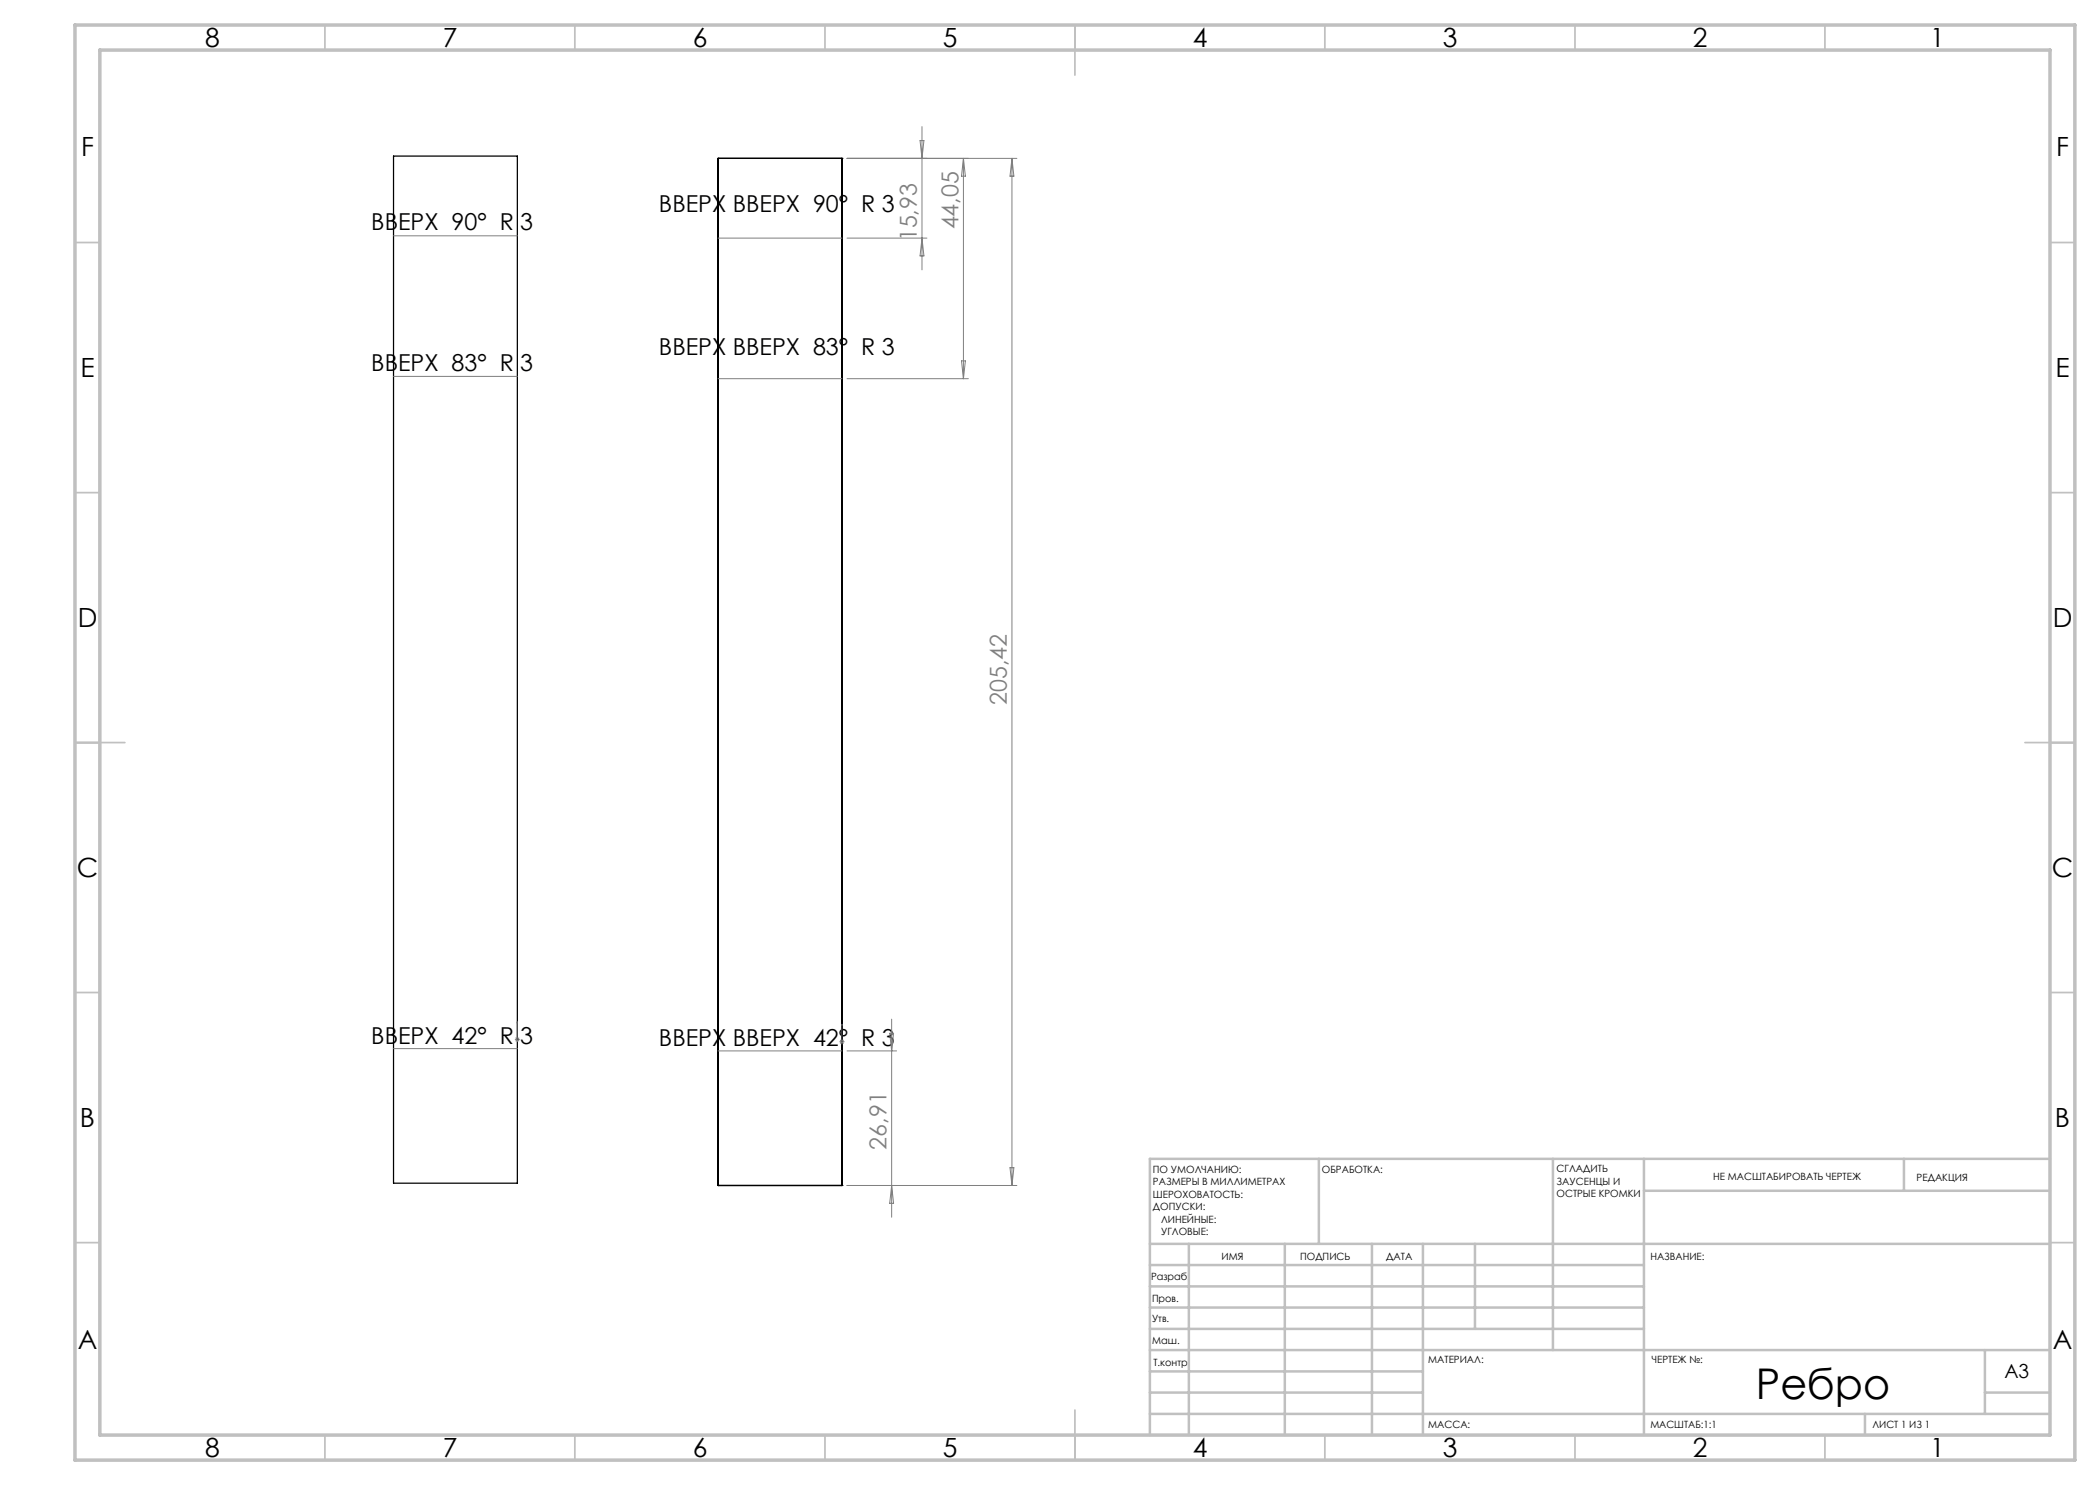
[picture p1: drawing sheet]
<svg xmlns="http://www.w3.org/2000/svg" width="420mm" height="297mm" viewBox="0 0 420 297" stroke-linecap="round" stroke-linejoin="round" font-family="sans-serif">
<path d="M78.7 31.2h24.8v205.4h-24.8zM143.6 31.7h.1M143.6 31.7v205.4M143.6 31.7h24.8M168.4 31.7h.1M168.4 31.7v205.4M143.6 237.1h.1M143.6 237.1h24.8M168.4 237.1h.1" fill="none" stroke="#000" stroke-width=".25"/>
<path d="M103.5 204.3v.4v-.4M103.5 207.8v.2zM103.5 207.9h.1M103.5 204.3v3.6M168.4 204.8v.3v-.3M168.4 208.3v.2zM168.4 208.3h.1M168.4 204.8v3.5" fill="none" stroke="#00f" stroke-width=".2"/>
<g fill="none" stroke="#808080" stroke-width=".2">
<path d="M169.4 31.7h34M184 28.1h.8l-.4 3.6zM184.4 25.3v28.7M192.7 31.7v44M192.7 31.7l.4 3.5h-.8zM202.4 31.7l.4 3.5h-.8zM202.4 31.7v205.4M78.7 47.2h24.8M143.6 47.6h24.8M169.4 47.6h16M184.4 47.6l.4 3.6h-.8zM78.7 75.3h24.8"/>
<path d="M143.6 75.7h24.8M169.4 75.7h24.3M192.3 72.2h.8l-.4 3.5zM78.7 209.7h24.8M103 207.9h1M103.1 207.5l.7 .7M103.5 207.4v1M103.8 207.5l-.7 .7M143.6 210.2h24.8M167.9 208.3h1M168 208l.7 .7M168.4 207.9v1"/>
<path d="M168.7 208l-.7 .7M169.4 210.2h9.9M177.9 206.7h.8l-.4 3.5zM178.3 203.8v39.6M169.4 237.1h34M178.3 237.1l.4 3.6h-.8zM202 233.5h.8l-.4 3.6z"/>
</g>
<g fill="none" stroke="#c0c0c0" stroke-width=".35">
<path d="M65 5v5M115 5v5M165 5v5M215 5v10M265 5v5M315 5v5M365 5v5M15 48.5h5M410 48.5h5M15 98.5h5M410 98.5h5M15 148.5h10"/>
<path d="M405 148.5h10M15 198.5h5M410 198.5h5M15 248.5h5M410 248.5h5M65 287v5M115 287v5M165 287v5M215 282v10M265 287v5M315 287v5M365 287v5"/>
</g>
<g fill="none" stroke="#c0c0c0" stroke-width=".5">
<path d="M263.8 231.8v17M310.6 231.8v38.2M328.8 231.8v55.2M328.8 238.2h81.2M380.8 231.8v6.4M410 231.8h-180v55.2M230 248.8h180M230 257.3h98.8M230 253h98.8M237.8 248.8v38.2M257 248.8v38.2M274.4 248.8v38.2"/>
<path d="M284.6 248.8v38.2M295 248.8v17M230 265.8h98.8M230 261.5h98.8M230 278.5h54.6M230 274.3h54.6M230 270h180M397 278.5h13M397 270v12.8M230 282.8h180M373 282.8v4.2"/>
</g>
<path d="M15 5h400v287h-400zM20 10h390v277h-390z" fill="none" stroke="#c0c0c0" stroke-width=".7"/>
<g fill="#00f">
<path d="M103.5 204.3v.4zM103.5 207.8v.2z"/>
<path d="M168.4 204.8v.3zM168.4 208.3v.2z"/>
</g>
<text font-size="8.5" x="351.2" y="279.7">Ребро</text>
<g font-size="5.3">
<text x="41" y="9.5">8</text>
<text x="88.5" y="9.5">7</text>
<text x="138.5" y="9.5">6</text>
<text x="188.5" y="9.5">5</text>
<text x="238.5" y="9.5">4</text>
<text x="288.5" y="9.5">3</text>
<text x="338.5" y="9.5">2</text>
<text x="386" y="9.5">1</text>
<text x="16.2" y="31.2">F</text>
<text x="411.2" y="31.2">F</text>
<text x="16.1" y="75.5">E</text>
<text x="411.1" y="75.5">E</text>
<text x="15.5" y="125.5">D</text>
<text x="410.5" y="125.5">D</text>
<text x="15.4" y="175.5">C</text>
<text x="410.4" y="175.5">C</text>
<text x="16" y="225.5">B</text>
<text x="411" y="225.5">B</text>
<text x="15.5" y="269.7">A</text>
<text x="410.5" y="269.7">A</text>
<text x="41" y="291.5">8</text>
<text x="88.5" y="291.5">7</text>
<text x="138.5" y="291.5">6</text>
<text x="188.5" y="291.5">5</text>
<text x="238.5" y="291.5">4</text>
<text x="288.5" y="291.5">3</text>
<text x="338.5" y="291.5">2</text>
<text x="386" y="291.5">1</text>
</g>
<g font-size="4.7">
<text x="74.3" y="46.1">ВВЕРХ 90° R 3</text>
<text x="131.8" y="42.5">ВВЕРХ ВВЕРХ 90° R 3</text>
<text x="131.8" y="71.1">ВВЕРХ ВВЕРХ 83° R 3</text>
<text x="74.3" y="74.2">ВВЕРХ 83° R 3</text>
<text x="74.3" y="208.7">ВВЕРХ 42° R 3</text>
<text x="131.8" y="209.2">ВВЕРХ ВВЕРХ 42° R 3</text>
</g>
<g font-size="4.7" fill="#808080">
<text x="191.7" y="45.9" transform="rotate(-90 191.7 45.9)">44,05</text>
<text x="183.4" y="48.3" transform="rotate(-90 183.4 48.3)">15,93</text>
<text x="201.4" y="141" transform="rotate(-90 201.4 141)">205,42</text>
<text x="177.3" y="229.9" transform="rotate(-90 177.3 229.9)">26,91</text>
</g>
<text font-size="3.9" x="400.9" y="275.5">A3</text>
<g font-size="2">
<text x="230.6" y="234.6">ПО УМОЛЧАНИЮ:</text>
<text x="230.6" y="237.1">РАЗМЕРЫ В МИЛЛИМЕТРАХ</text>
<text x="230.6" y="239.6">ШЕРОХОВАТОСТЬ:</text>
<text x="264.4" y="234.6">ОБРАБОТКА:</text>
<text x="311.3" y="234.5">СГЛАДИТЬ</text>
<text x="311.3" y="237">ЗАУСЕНЦЫ И</text>
<text x="311.3" y="239.5">ОСТРЫЕ КРОМКИ</text>
<text x="342.6" y="236">НЕ МАСШТАБИРОВАТЬ ЧЕРТЕЖ</text>
<text x="383.3" y="236.2">РЕДАКЦИЯ</text>
<text x="230.6" y="242.1">ДОПУСКИ:</text>
<text x="232.2" y="244.6">ЛИНЕЙНЫЕ:</text>
<text x="232.2" y="247.1">УГЛОВЫЕ:</text>
<text x="244.3" y="252">ИМЯ</text>
<text x="260" y="251.9">ПОДПИСЬ</text>
<text x="277.2" y="251.9">ДАТА</text>
<text x="330.1" y="251.9">НАЗВАНИЕ:</text>
<text x="230.2" y="256.1">Разраб.</text>
<text x="230.4" y="260.3">Пров.</text>
<text x="230.4" y="264.4">Утв.</text>
<text x="230.5" y="268.8">Маш.</text>
<text x="230.7" y="273.1">Т.контр</text>
<text x="285.6" y="272.5">МАТЕРИАЛ:</text>
<text x="330.4" y="272.5">ЧЕРТЕЖ №:</text>
<text x="285.6" y="285.5">МАССА:</text>
<text x="330.1" y="285.6">МАСШТАБ:1:1</text>
<text x="374.5" y="285.6">ЛИСТ 1 ИЗ 1</text>
</g>
</svg>
